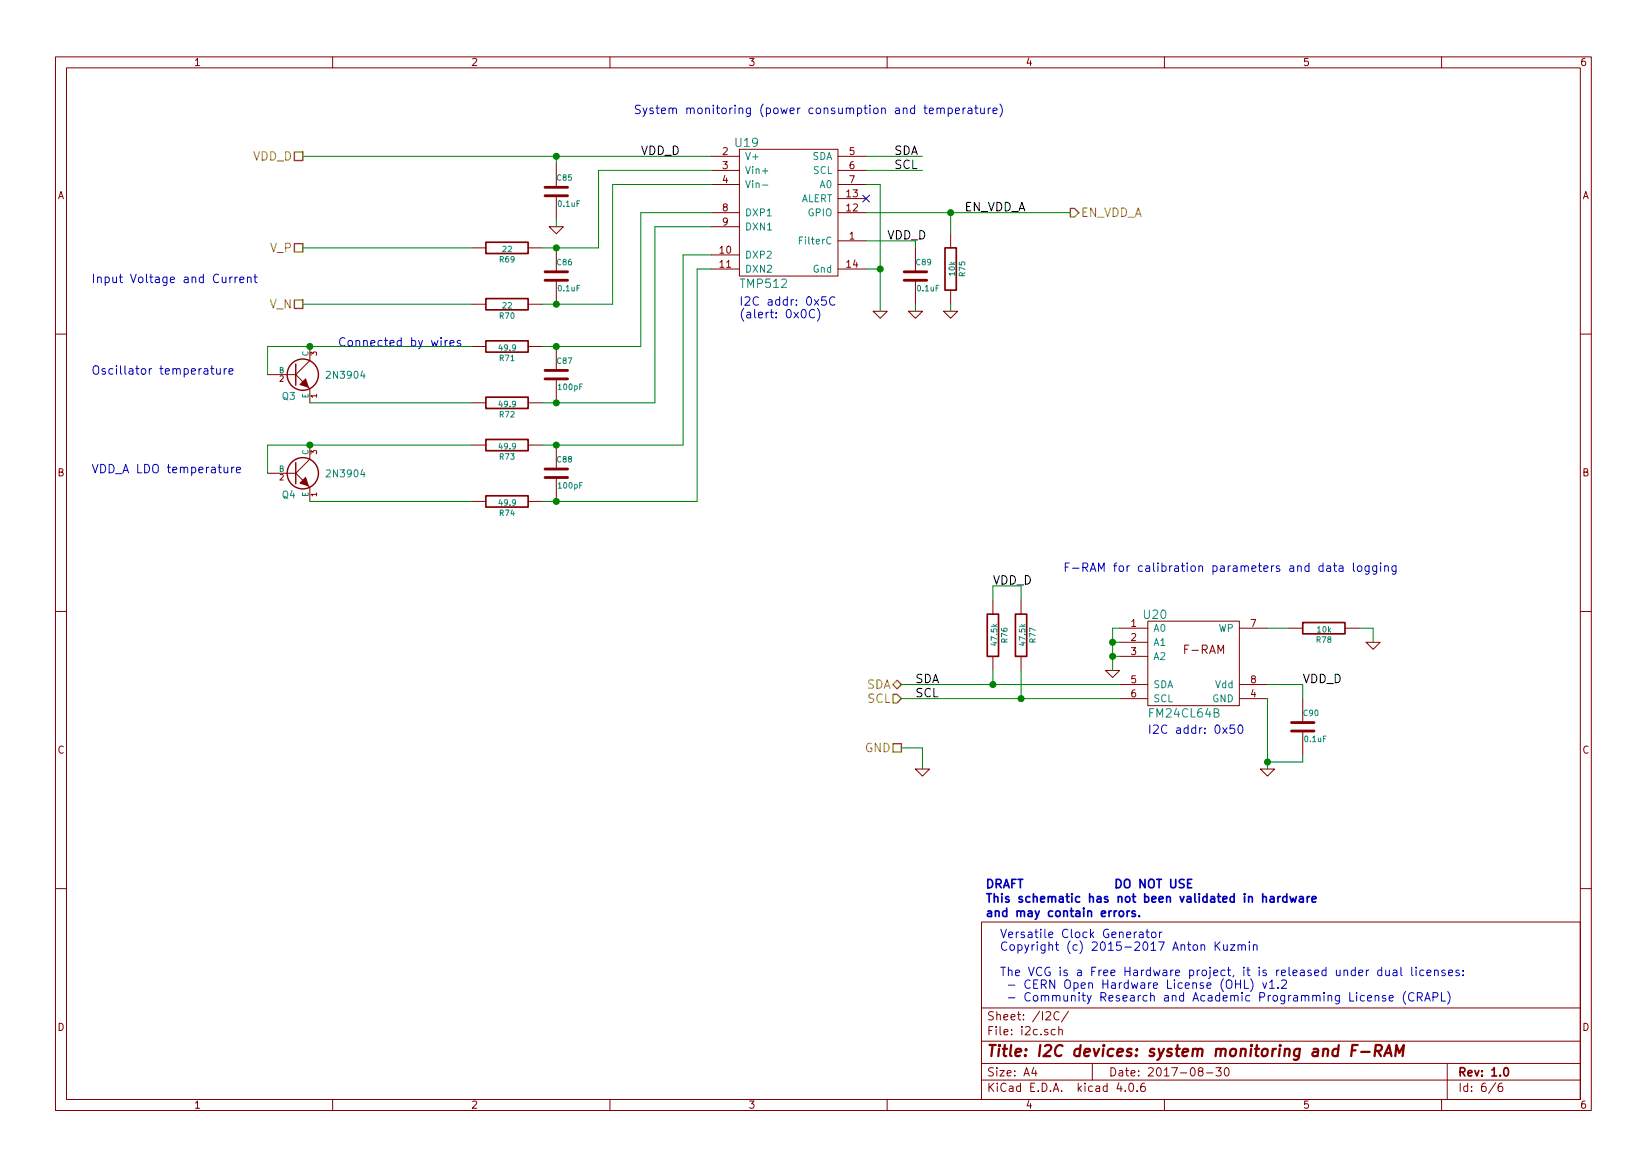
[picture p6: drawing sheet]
EESchema Schematic File Version 2
LIBS:vcg-rescue
LIBS:vcg
LIBS:power
LIBS:device
LIBS:transistors
LIBS:conn
LIBS:linear
LIBS:regul
LIBS:74xx
LIBS:cmos4000
LIBS:adc-dac
LIBS:memory
LIBS:xilinx
LIBS:microcontrollers
LIBS:dsp
LIBS:microchip
LIBS:analog_switches
LIBS:motorola
LIBS:texas
LIBS:intel
LIBS:audio
LIBS:interface
LIBS:digital-audio
LIBS:philips
LIBS:display
LIBS:cypress
LIBS:siliconi
LIBS:opto
LIBS:atmel
LIBS:contrib
LIBS:valves
LIBS:vcg-cache
EELAYER 25 0
EELAYER END
$Descr A4 11693 8268
encoding utf-8
Sheet 6 6
Title "I2C devices: system monitoring and F-RAM"
Date "2017-08-30"
Rev "1.0"
Comp ""
Comment1 ""
Comment2 ""
Comment3 ""
Comment4 ""
$EndDescr
$Comp
L FM24CL64B U20
U 1 1
P 8450 4650
F 0 "U20" H 8200 4950 60  0000 C CNN
F 1 "FM24CL64B" H 8150 4250 60  0000 L CNN
F 2 "Housings_SOIC:SOIC-8_3.9x4.9mm_Pitch1.27mm" H 8150 4350 60  0001 C CNN
F 3 "" H 8150 4350 60  0000 C CNN
	1    8450 4650
	1    0    0    -1  
$EndComp
Text HLabel 6400 4850 0    60   BiDi ~ 0
SDA
Text HLabel 6400 4950 0    60   Input ~ 0
SCL
Text Label 6500 4850 0    60   ~ 0
SDA
Text Label 6500 4950 0    60   ~ 0
SCL
$Comp
L R-RESCUE-vcg R76
U 1 1
P 7050 4500
F 0 "R76" V 7130 4500 40  0000 C CNN
F 1 "47.5k" V 7057 4501 40  0000 C CNN
F 2 "Resistors_SMD:R_0603" V 6980 4500 30  0001 C CNN
F 3 "" H 7050 4500 30  0000 C CNN
	1    7050 4500
	1    0    0    -1  
$EndComp
$Comp
L R-RESCUE-vcg R77
U 1 1
P 7250 4500
F 0 "R77" V 7330 4500 40  0000 C CNN
F 1 "47.5k" V 7257 4501 40  0000 C CNN
F 2 "Resistors_SMD:R_0603" V 7180 4500 30  0001 C CNN
F 3 "" H 7250 4500 30  0000 C CNN
	1    7250 4500
	1    0    0    -1  
$EndComp
Text HLabel 6400 5300 0    60   UnSpc ~ 0
GND
Text Label 7050 4150 0    60   ~ 0
VDD_D
$Comp
L GND-RESCUE-vcg #PWR102
U 1 1
P 6550 5450
F 0 "#PWR102" H 6550 5450 30  0001 C CNN
F 1 "GND" H 6550 5380 30  0001 C CNN
F 2 "" H 6550 5450 60  0000 C CNN
F 3 "" H 6550 5450 60  0000 C CNN
	1    6550 5450
	1    0    0    -1  
$EndComp
$Comp
L C-RESCUE-vcg C90
U 1 1
P 9250 5150
F 0 "C90" H 9250 5250 40  0000 L CNN
F 1 "0.1uF" H 9256 5065 40  0000 L CNN
F 2 "Capacitors_SMD:C_0603" H 9288 5000 30  0001 C CNN
F 3 "" H 9250 5150 60  0000 C CNN
	1    9250 5150
	1    0    0    -1  
$EndComp
$Comp
L GND-RESCUE-vcg #PWR105
U 1 1
P 9000 5450
F 0 "#PWR105" H 9000 5450 30  0001 C CNN
F 1 "GND" H 9000 5380 30  0001 C CNN
F 2 "" H 9000 5450 60  0000 C CNN
F 3 "" H 9000 5450 60  0000 C CNN
	1    9000 5450
	1    0    0    -1  
$EndComp
Text Label 9250 4850 0    60   ~ 0
VDD_D
$Comp
L R-RESCUE-vcg R78
U 1 1
P 9400 4450
F 0 "R78" V 9480 4450 40  0000 C CNN
F 1 "10k" V 9407 4451 40  0000 C CNN
F 2 "Resistors_SMD:R_0603" V 9330 4450 30  0001 C CNN
F 3 "" H 9400 4450 30  0000 C CNN
	1    9400 4450
	0    1    1    0   
$EndComp
$Comp
L GND-RESCUE-vcg #PWR106
U 1 1
P 9750 4550
F 0 "#PWR106" H 9750 4550 30  0001 C CNN
F 1 "GND" H 9750 4480 30  0001 C CNN
F 2 "" H 9750 4550 60  0000 C CNN
F 3 "" H 9750 4550 60  0000 C CNN
	1    9750 4550
	1    0    0    -1  
$EndComp
$Comp
L GND-RESCUE-vcg #PWR104
U 1 1
P 7900 4750
F 0 "#PWR104" H 7900 4750 30  0001 C CNN
F 1 "GND" H 7900 4680 30  0001 C CNN
F 2 "" H 7900 4750 60  0000 C CNN
F 3 "" H 7900 4750 60  0000 C CNN
	1    7900 4750
	1    0    0    -1  
$EndComp
$Comp
L TMP512 U19
U 1 1
P 5600 1500
F 0 "U19" H 5300 2000 60  0000 C CNN
F 1 "TMP512" H 5250 1000 60  0000 L CNN
F 2 "Housings_SOIC:SOIC-14_3.9x8.7mm_Pitch1.27mm" H 5250 1850 60  0001 C CNN
F 3 "" H 5250 1850 60  0000 C CNN
	1    5600 1500
	1    0    0    -1  
$EndComp
$Comp
L GND-RESCUE-vcg #PWR100
U 1 1
P 6250 2200
F 0 "#PWR100" H 6250 2200 30  0001 C CNN
F 1 "GND" H 6250 2130 30  0001 C CNN
F 2 "" H 6250 2200 60  0000 C CNN
F 3 "" H 6250 2200 60  0000 C CNN
	1    6250 2200
	1    0    0    -1  
$EndComp
$Comp
L C-RESCUE-vcg C89
U 1 1
P 6500 1950
F 0 "C89" H 6500 2050 40  0000 L CNN
F 1 "0.1uF" H 6506 1865 40  0000 L CNN
F 2 "Capacitors_SMD:C_0603" H 6538 1800 30  0001 C CNN
F 3 "" H 6500 1950 60  0000 C CNN
	1    6500 1950
	1    0    0    -1  
$EndComp
$Comp
L GND-RESCUE-vcg #PWR101
U 1 1
P 6500 2200
F 0 "#PWR101" H 6500 2200 30  0001 C CNN
F 1 "GND" H 6500 2130 30  0001 C CNN
F 2 "" H 6500 2200 60  0000 C CNN
F 3 "" H 6500 2200 60  0000 C CNN
	1    6500 2200
	1    0    0    -1  
$EndComp
Text Label 6300 1700 0    60   ~ 0
VDD_D
Text HLabel 2150 1100 0    60   UnSpc ~ 0
VDD_D
Text HLabel 2150 2150 0    60   UnSpc ~ 0
V_N
Text HLabel 2150 1750 0    60   UnSpc ~ 0
V_P
$Comp
L R-RESCUE-vcg R75
U 1 1
P 6750 1900
F 0 "R75" V 6830 1900 40  0000 C CNN
F 1 "10k" V 6757 1901 40  0000 C CNN
F 2 "Resistors_SMD:R_0603" V 6680 1900 30  0001 C CNN
F 3 "" H 6750 1900 30  0000 C CNN
	1    6750 1900
	1    0    0    -1  
$EndComp
$Comp
L GND-RESCUE-vcg #PWR103
U 1 1
P 6750 2200
F 0 "#PWR103" H 6750 2200 30  0001 C CNN
F 1 "GND" H 6750 2130 30  0001 C CNN
F 2 "" H 6750 2200 60  0000 C CNN
F 3 "" H 6750 2200 60  0000 C CNN
	1    6750 2200
	1    0    0    -1  
$EndComp
Text HLabel 7600 1500 2    60   Output ~ 0
EN_VDD_A
Wire Wire Line
	6400 4850 7950 4850
Wire Wire Line
	6400 4950 7950 4950
Wire Wire Line
	7050 4750 7050 4850
Connection ~ 7050 4850
Wire Wire Line
	7250 4750 7250 4950
Connection ~ 7250 4950
Wire Wire Line
	7050 4250 7050 4150
Wire Wire Line
	7050 4150 7250 4150
Wire Wire Line
	7250 4150 7250 4250
Wire Wire Line
	6550 5450 6550 5300
Wire Wire Line
	6550 5300 6400 5300
Wire Wire Line
	9000 4850 9250 4850
Wire Wire Line
	9250 4850 9250 4950
Wire Wire Line
	9000 4950 9000 5450
Wire Wire Line
	9000 5400 9250 5400
Wire Wire Line
	9250 5400 9250 5350
Connection ~ 9000 5400
Wire Wire Line
	9750 4550 9750 4450
Wire Wire Line
	9750 4450 9650 4450
Wire Wire Line
	9150 4450 9000 4450
Wire Wire Line
	7900 4450 7900 4750
Wire Wire Line
	7900 4650 7950 4650
Wire Wire Line
	7900 4550 7950 4550
Connection ~ 7900 4650
Wire Wire Line
	7900 4450 7950 4450
Connection ~ 7900 4550
Wire Wire Line
	6250 1300 6250 2200
Wire Wire Line
	6250 1900 6150 1900
Wire Wire Line
	6500 2200 6500 2150
Wire Wire Line
	6150 1700 6500 1700
Wire Wire Line
	6500 1700 6500 1750
Wire Wire Line
	6750 2200 6750 2150
Wire Wire Line
	6150 1500 7600 1500
Wire Wire Line
	6750 1500 6750 1650
Connection ~ 6750 1500
Text Label 6850 1500 0    60   ~ 0
EN_VDD_A
NoConn ~ 6150 1400
Wire Wire Line
	6150 1300 6250 1300
Connection ~ 6250 1900
Wire Wire Line
	2150 1100 5050 1100
Text Label 4550 1100 0    60   ~ 0
VDD_D
$Comp
L C-RESCUE-vcg C85
U 1 1
P 3950 1350
F 0 "C85" H 3950 1450 40  0000 L CNN
F 1 "0.1uF" H 3956 1265 40  0000 L CNN
F 2 "Capacitors_SMD:C_0603" H 3988 1200 30  0001 C CNN
F 3 "" H 3950 1350 60  0000 C CNN
	1    3950 1350
	1    0    0    -1  
$EndComp
$Comp
L GND-RESCUE-vcg #PWR99
U 1 1
P 3950 1600
F 0 "#PWR99" H 3950 1600 30  0001 C CNN
F 1 "GND" H 3950 1530 30  0001 C CNN
F 2 "" H 3950 1600 60  0000 C CNN
F 3 "" H 3950 1600 60  0000 C CNN
	1    3950 1600
	1    0    0    -1  
$EndComp
Wire Wire Line
	3950 1550 3950 1600
Wire Wire Line
	3950 1150 3950 1100
Connection ~ 3950 1100
$Comp
L C-RESCUE-vcg C87
U 1 1
P 3950 2650
F 0 "C87" H 3950 2750 40  0000 L CNN
F 1 "100pF" H 3956 2565 40  0000 L CNN
F 2 "Capacitors_SMD:C_0805" H 3988 2500 30  0001 C CNN
F 3 "" H 3950 2650 60  0000 C CNN
	1    3950 2650
	1    0    0    -1  
$EndComp
$Comp
L C-RESCUE-vcg C86
U 1 1
P 3950 1950
F 0 "C86" H 3950 2050 40  0000 L CNN
F 1 "0.1uF" H 3956 1865 40  0000 L CNN
F 2 "Capacitors_SMD:C_0603" H 3988 1800 30  0001 C CNN
F 3 "" H 3950 1950 60  0000 C CNN
	1    3950 1950
	1    0    0    -1  
$EndComp
$Comp
L C-RESCUE-vcg C88
U 1 1
P 3950 3350
F 0 "C88" H 3950 3450 40  0000 L CNN
F 1 "100pF" H 3956 3265 40  0000 L CNN
F 2 "Capacitors_SMD:C_0805" H 3988 3200 30  0001 C CNN
F 3 "" H 3950 3350 60  0000 C CNN
	1    3950 3350
	1    0    0    -1  
$EndComp
$Comp
L R-RESCUE-vcg R69
U 1 1
P 3600 1750
F 0 "R69" V 3680 1750 40  0000 C CNN
F 1 "22" V 3607 1751 40  0000 C CNN
F 2 "Resistors_SMD:R_0603" V 3530 1750 30  0001 C CNN
F 3 "" H 3600 1750 30  0000 C CNN
	1    3600 1750
	0    1    1    0   
$EndComp
$Comp
L R-RESCUE-vcg R70
U 1 1
P 3600 2150
F 0 "R70" V 3680 2150 40  0000 C CNN
F 1 "22" V 3607 2151 40  0000 C CNN
F 2 "Resistors_SMD:R_0603" V 3530 2150 30  0001 C CNN
F 3 "" H 3600 2150 30  0000 C CNN
	1    3600 2150
	0    1    1    0   
$EndComp
$Comp
L R-RESCUE-vcg R71
U 1 1
P 3600 2450
F 0 "R71" V 3680 2450 40  0000 C CNN
F 1 "49.9" V 3607 2451 40  0000 C CNN
F 2 "Resistors_SMD:R_0603" V 3530 2450 30  0001 C CNN
F 3 "" H 3600 2450 30  0000 C CNN
	1    3600 2450
	0    1    1    0   
$EndComp
$Comp
L R-RESCUE-vcg R72
U 1 1
P 3600 2850
F 0 "R72" V 3680 2850 40  0000 C CNN
F 1 "49.9" V 3607 2851 40  0000 C CNN
F 2 "Resistors_SMD:R_0603" V 3530 2850 30  0001 C CNN
F 3 "" H 3600 2850 30  0000 C CNN
	1    3600 2850
	0    1    1    0   
$EndComp
$Comp
L R-RESCUE-vcg R73
U 1 1
P 3600 3150
F 0 "R73" V 3680 3150 40  0000 C CNN
F 1 "49.9" V 3607 3151 40  0000 C CNN
F 2 "Resistors_SMD:R_0603" V 3530 3150 30  0001 C CNN
F 3 "" H 3600 3150 30  0000 C CNN
	1    3600 3150
	0    1    1    0   
$EndComp
$Comp
L R-RESCUE-vcg R74
U 1 1
P 3600 3550
F 0 "R74" V 3680 3550 40  0000 C CNN
F 1 "49.9" V 3607 3551 40  0000 C CNN
F 2 "Resistors_SMD:R_0603" V 3530 3550 30  0001 C CNN
F 3 "" H 3600 3550 30  0000 C CNN
	1    3600 3550
	0    1    1    0   
$EndComp
$Comp
L NPN Q3
U 1 1
P 2100 2650
F 0 "Q3" H 2100 2500 50  0000 R CNN
F 1 "2N3904" H 2600 2650 50  0000 R CNN
F 2 "TO_SOT_Packages_THT:TO-92_Inline_Narrow_Oval" H 2100 2650 60  0001 C CNN
F 3 "" H 2100 2650 60  0000 C CNN
	1    2100 2650
	1    0    0    -1  
$EndComp
$Comp
L NPN Q4
U 1 1
P 2100 3350
F 0 "Q4" H 2100 3200 50  0000 R CNN
F 1 "2N3904" H 2600 3350 50  0000 R CNN
F 2 "TO_SOT_Packages_THT:TO-92_Inline_Narrow_Oval" H 2100 3350 60  0001 C CNN
F 3 "" H 2100 3350 60  0000 C CNN
	1    2100 3350
	1    0    0    -1  
$EndComp
Wire Wire Line
	1900 2450 3350 2450
Wire Wire Line
	2200 2850 3350 2850
Wire Wire Line
	1900 2450 1900 2650
Connection ~ 2200 2450
Wire Wire Line
	1900 3150 3350 3150
Wire Wire Line
	1900 3150 1900 3350
Connection ~ 2200 3150
Wire Wire Line
	2200 3550 3350 3550
Wire Wire Line
	3850 2450 4550 2450
Wire Wire Line
	3850 2850 4650 2850
Wire Wire Line
	3850 3150 4850 3150
Wire Wire Line
	3850 3550 4950 3550
Wire Wire Line
	2150 1750 3350 1750
Wire Wire Line
	2150 2150 3350 2150
Wire Wire Line
	3850 1750 4250 1750
Wire Wire Line
	3850 2150 4350 2150
Wire Wire Line
	4950 3550 4950 1900
Wire Wire Line
	4950 1900 5050 1900
Connection ~ 3950 3550
Wire Wire Line
	4850 3150 4850 1800
Wire Wire Line
	4850 1800 5050 1800
Connection ~ 3950 3150
Wire Wire Line
	4650 2850 4650 1600
Wire Wire Line
	4650 1600 5050 1600
Connection ~ 3950 2850
Wire Wire Line
	4550 2450 4550 1500
Wire Wire Line
	4550 1500 5050 1500
Connection ~ 3950 2450
Wire Wire Line
	4350 2150 4350 1300
Wire Wire Line
	4350 1300 5050 1300
Connection ~ 3950 2150
Wire Wire Line
	4250 1750 4250 1200
Wire Wire Line
	4250 1200 5050 1200
Connection ~ 3950 1750
Text Notes 650  2000 0    60   ~ 0
Input Voltage and Current
Text Notes 650  2650 0    60   ~ 0
Oscillator temperature
Text Notes 650  3350 0    60   ~ 0
VDD_A LDO temperature
Wire Wire Line
	6550 1100 6150 1100
Wire Wire Line
	6550 1200 6150 1200
Text Label 6350 1100 0    60   ~ 0
SDA
Text Label 6350 1200 0    60   ~ 0
SCL
Text Notes 4500 800  0    60   ~ 0
System monitoring (power consumption and temperature)
Text Notes 7550 4050 0    60   ~ 0
F-RAM for calibration parameters and data logging
Text Notes 7100 7100 0    60   ~ 0
Versatile Clock Generator\nCopyright (c) 2015-2017 Anton Kuzmin\n\nThe VCG is a Free Hardware project, it is released under dual licenses:\n - CERN Open Hardware License (OHL) v1.2\n - Community Research and Academic Programming License (CRAPL)
Text Notes 7000 6500 0    60   ~ 12
DRAFT              DO NOT USE\nThis schematic has not been validated in hardware\nand may contain errors.
Text Notes 5250 2250 0    60   ~ 0
I2C addr: 0x5C\n(alert: 0x0C)
Text Notes 8150 5200 0    60   ~ 0
I2C addr: 0x50
Text Notes 2400 2450 0    60   ~ 0
Connected by wires
$EndSCHEMATC
